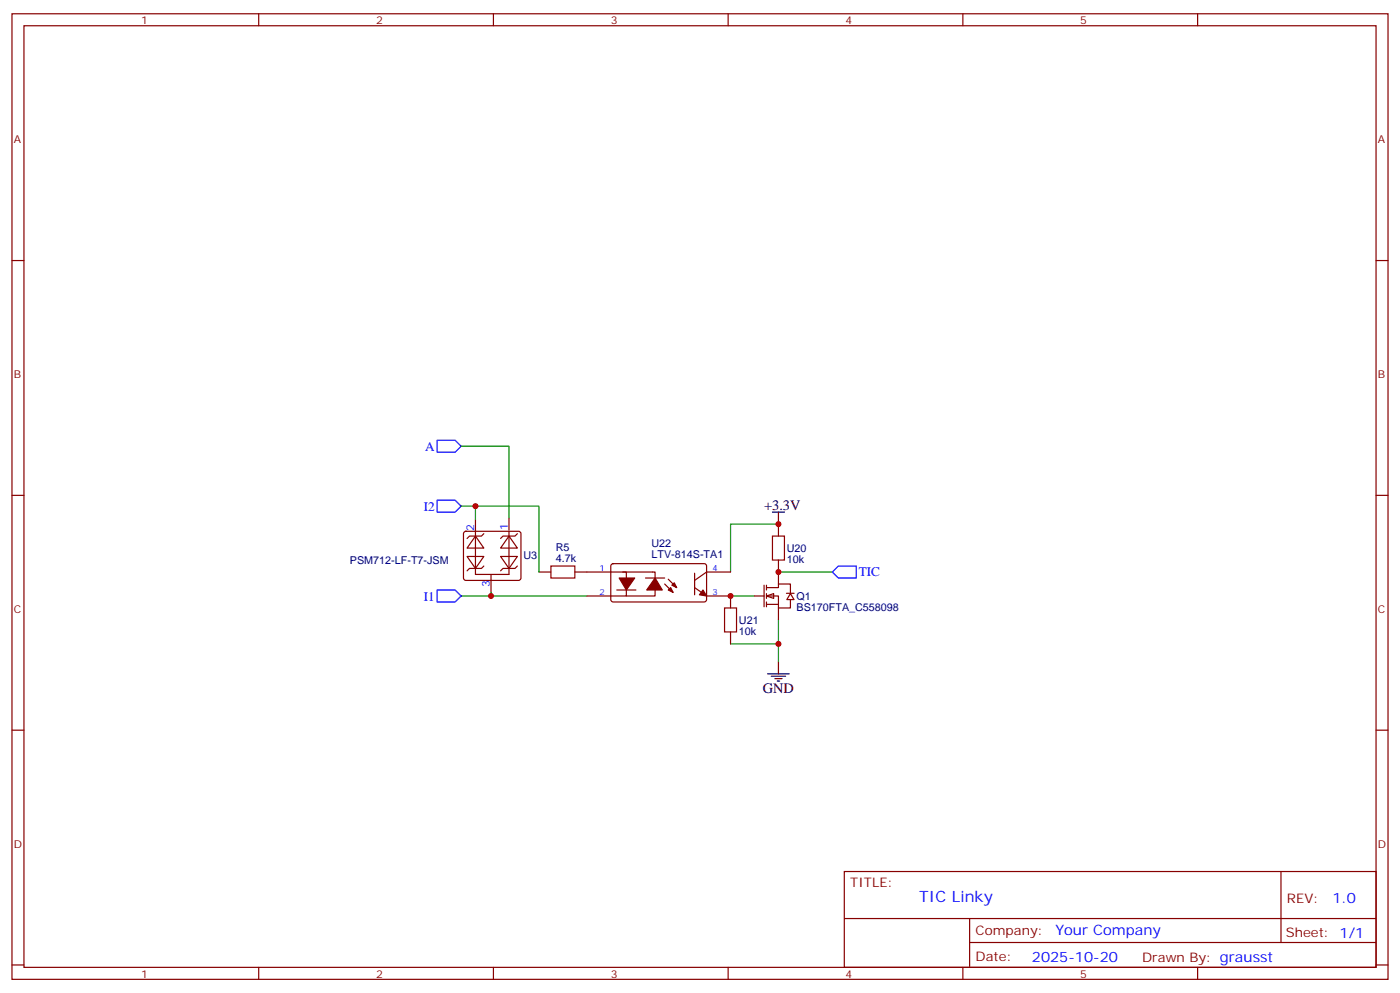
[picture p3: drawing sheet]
<svg xmlns="http://www.w3.org/2000/svg" width="412mm" height="292mm" viewBox="0 0 412 292" stroke-linecap="round" stroke-linejoin="round" font-family="sans-serif">
<g fill="none" stroke="#870000" stroke-width=".35">
<path d="M3.5 4.1h405.4v284.3h-405.4zM7.1 7.6h398.2v277.3h-398.2zM76.2 4.1v3.5M145.3 4.1v3.5M214.5 4.1v3.5M283.6 4.1v3.5M352.8 4.1v3.5M3.5 76.7h3.6M405.3 76.7h3.6M3.5 145.9h3.6M405.3 145.9h3.6M3.5 215h3.6"/>
<path d="M405.3 215h3.6M248.7 256.6h156.6v28.3h-156.6zM377.3 256.7v20.8M248.7 270.5h156.5M285.6 277.5h119.6M285.6 270.5v14.1M3.5 284.2h3.6M76.2 284.9v3.5M145.3 284.9v3.5M214.5 284.9v3.5M283.6 284.9v3.5M352.8 284.9v3.5"/>
<path d="M405.3 284.2h3.6"/>
</g>
<path d="M229.3 154.3h-14.1v14.2M215.2 175.5h7M229.3 168.5h15.9M215.2 189.6h14.1M229.3 182.6v12.3" fill="none" stroke="#008700" stroke-width=".35"/>
<path d="M245.2 168.5l1.7-1.8h5.3v3.5h-5.3z" fill="none" stroke="#00f" stroke-width=".35"/>
<path d="M227.5 150.8h3.6M229.3 150.8v3.5M226.1 198.4h6.4M227.2 199.1h4.2M228.2 199.8h2.2M229.3 194.9v3.5M229 200.6h.7" fill="none" stroke="#000" stroke-width=".35"/>
<path d="M225.8 175.5l2.1-.7v1.4z" fill="#fff" stroke="#870000" stroke-width=".35"/>
<g fill="none" stroke="#870000" stroke-width=".35">
<path d="M229.3 154.3v3.6M152.4 166.7l-.7 .7h-3.5l-.7 .7M158.7 168.5h3.6M169.3 168.5h15.2v7h-11.6M180.2 166.2l.4-.2h27.1l.4 .7v10.1l-.7 .5-27.1-.1-.4-.6v-9.9zM181.7 173.7h5.6M183.4 168.5h9.6v7h-8.5M190.1 170.2h5.7M195.8 172l2.5 2.4M196.8 170.6l2.5 2.4M204.6 173l3.5 2.5h7.1v3.5M204.6 168.8v6.4"/>
<path d="M215.2 168.5h-7.1l-3.5 2.4M222.2 175.5h2.9M225.1 172.3v6.4M225.8 173h3.5v-1h3.5v2.8M225.8 175.5h3.5v3.5h3.5v-2.4M225.8 178h3.5M225.8 172.3v1.4M225.8 174.8v1.4M225.8 177.3v1.4M229.3 164.9v7.1M229.3 179v3.6M231.7 174.7h2.2"/>
<path d="M232.8 174.8l1.1 1.8h-2.1zM215.2 186.1v3.5"/>
</g>
<path d="M227.5 157.9h3.6v7h-3.6zM162.3 166.7h7v3.5h-7zM213.4 179h3.6v7.1h-3.6z" fill="none" stroke="#a10000" stroke-width=".35"/>
<path d="M135.8 175.5h37.1" fill="none" stroke="#008700" stroke-width=".35"/>
<path d="M128.8 147.3h5.3l1.7 1.7-1.7 1.8h-5.3zM128.8 173.7h5.3l1.7 1.8-1.7 1.8h-5.3z" fill="none" stroke="#00f" stroke-width=".35"/>
<g fill="#870000" stroke="#870000" stroke-width=".35">
<path d="M207.1 173.7l1 1.8-2.1-.3z"/>
<path d="M196.8 173.7l.8-.7 .7 1.4z"/>
<path d="M197.9 172.3l.7-.7 .7 1.4z"/>
<path d="M182.4 170.2h4.6l-2.5 3.5z"/>
<path d="M193 170.2l2.1 3.5h-4.6z"/>
</g>
<g fill="#fff" stroke="#870000" stroke-width=".35">
<path d="M147.5 163.9h4.9l-2.5 3.5z"/>
<path d="M149.9 157.9l2.5 3.5h-4.9z"/>
</g>
<path d="M142.5 157.2l-.7 .7h-3.5l-.7 .7M152.4 157.2l-.7 .7h-3.5l-.7 .7" fill="none" stroke="#870000" stroke-width=".35"/>
<g fill="#fff" stroke="#870000" stroke-width=".35">
<path d="M140.1 157.9l2.4 3.5h-4.9z"/>
<path d="M137.6 163.9h4.9l-2.4 3.5z"/>
</g>
<path d="M136.8 156.7l.4-.2h15.6l.5 .2 .2 .5v13l-.3 .5-.4 .2h-15.6l-.5-.2-.2-.5v-13zM140.1 152.9v16.3h9.8v-12.7M149.9 152.6v3.5M142.5 166.7l-.7 .7h-3.5l-.7 .7M144.6 169.2v5.2" fill="none" stroke="#870000" stroke-width=".35"/>
<path d="M135.8 131.4h14.1v21.2M135.8 149h22.9v19.5M140.1 149v3.9M144.6 174.4v1.1" fill="none" stroke="#008700" stroke-width=".35"/>
<path d="M128.8 129.6h5.3l1.7 1.8-1.7 1.8h-5.3z" fill="none" stroke="#00f" stroke-width=".35"/>
<g fill="#c00">
<circle cx="229.3" cy="168.5" r=".88"/>
<circle cx="229.3" cy="189.6" r=".88"/>
<circle cx="229.3" cy="154.3" r=".88"/>
<circle cx="215.2" cy="175.5" r=".88"/>
<circle cx="144.6" cy="175.5" r=".88"/>
<circle cx="140.1" cy="149" r=".88"/>
</g>
<text font-size="4.6" fill="#00f" x="270.8" y="265.7">TIC Linky</text>
<g font-size="4.2">
<text x="225.1" y="150.1">+3.3V</text>
<text x="224.7" y="204.1">GND</text>
</g>
<g font-size="4.2" fill="#00f">
<text x="392.5" y="265.9">1.0</text>
<text x="310.9" y="275.5">Your Company</text>
<text x="304" y="283.3">2025-10-20</text>
</g>
<g font-size="3.9" fill="#00f">
<text x="125.3" y="132.8">A</text>
<text x="124.8" y="150.4">I2</text>
<text x="252.9" y="169.6">TIC</text>
<text x="124.8" y="176.9">I1</text>
</g>
<g font-size="3.9" fill="#800">
<text x="250.5" y="261.2">TITLE:</text>
<text x="379.1" y="265.9">REV:</text>
<text x="287.4" y="275.4">Company:</text>
<text x="378.7" y="276">Sheet: 1/1</text>
<text x="287.4" y="283.1">Date:</text>
<text x="336.4" y="283.2">Drawn By: grausst</text>
</g>
<g font-size="3.2" fill="#800">
<text x="41.6" y="7.1">1</text>
<text x="110.8" y="7.1">2</text>
<text x="179.9" y="7.1">3</text>
<text x="249.1" y="7.1">4</text>
<text x="318.2" y="7.1">5</text>
<text x="4.1" y="42.2">A</text>
<text x="405.9" y="42.2">A</text>
<text x="4.1" y="111.3">B</text>
<text x="405.9" y="111.3">B</text>
<text x="4.1" y="180.4">C</text>
<text x="405.9" y="180.4">C</text>
<text x="4.1" y="249.6">D</text>
<text x="405.9" y="249.6">D</text>
<text x="41.6" y="287.9">1</text>
<text x="110.8" y="287.9">2</text>
<text x="179.9" y="287.9">3</text>
<text x="249.1" y="287.9">4</text>
<text x="318.2" y="287.9">5</text>
</g>
<g font-size="3.2" fill="#00f">
<text x="139.7" y="156.5" transform="rotate(-90 139.7 156.5)">2</text>
<text x="149.6" y="156.1" transform="rotate(-90 149.6 156.1)">1</text>
<text x="144.3" y="172.9" transform="rotate(-90 144.3 172.9)">3</text>
</g>
<g font-size="3.2" fill="#000080">
<text x="191.9" y="161">U22</text>
<text x="103.1" y="166.1">PSM712-LF-T7-JSM</text>
<text x="154.2" y="164.6">U3</text>
<text x="163.7" y="165.6">4.7k</text>
<text x="163.7" y="162.4">R5</text>
<text x="191.9" y="164.3">LTV-814S-TA1</text>
<text x="231.8" y="165.8">10k</text>
<text x="231.8" y="162.5">U20</text>
<text x="234.6" y="179.9">BS170FTA_C558098</text>
<text x="234.6" y="176.6">Q1</text>
<text x="217.7" y="183.7">U21</text>
<text x="217.7" y="186.9">10k</text>
</g>
<g font-size="2.5" fill="#00f">
<text x="176.6" y="168.1">1</text>
<text x="209.9" y="168.1">4</text>
<text x="176.6" y="175.2">2</text>
<text x="209.9" y="175.2">3</text>
</g>
</svg>
